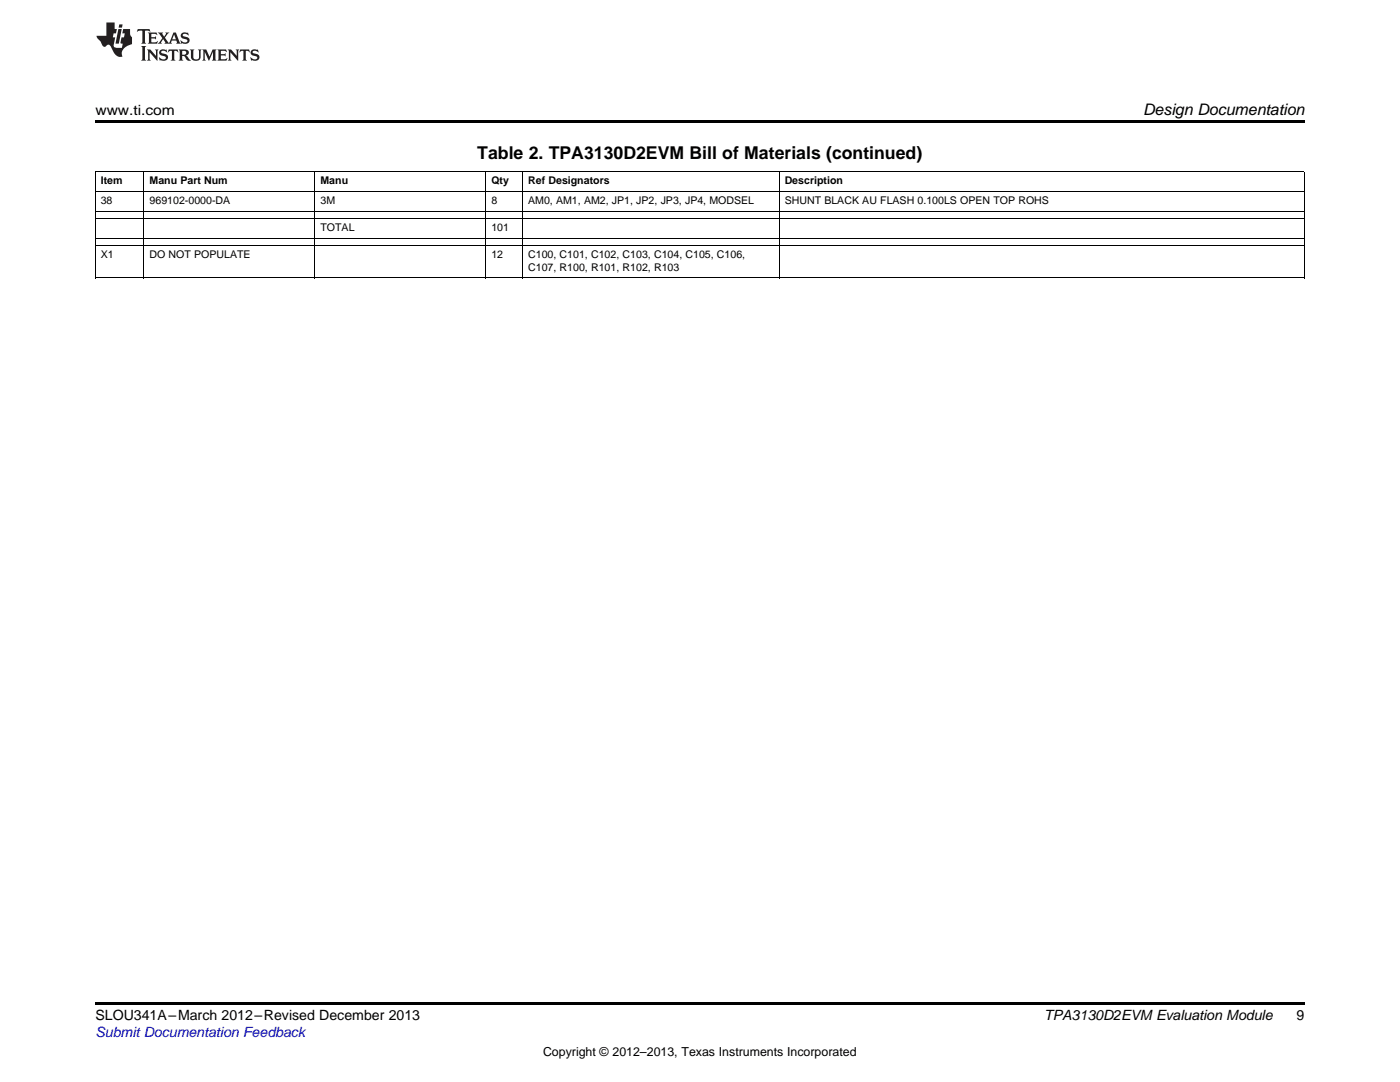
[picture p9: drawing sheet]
<svg xmlns="http://www.w3.org/2000/svg" width="279mm" height="216mm" viewBox="0 0 279 216" stroke-linecap="round" stroke-linejoin="round" font-family="sans-serif">
<g fill="#000">
<path d="M19 24h241.3v.6h-241.3zM19 47.6h.2v1.5h-.2zM19 42.2h.2v1.4h-.2zM28.7 47.6h.1v1.5h-.1zM28.7 42.2h.1v1.4h-.1zM62.8 47.6h.1v1.5h-.1zM62.8 42.2h.1v1.4h-.1zM96.9 47.6h.1v1.5h-.1zM96.9 42.2h.1v1.4h-.1zM104.2 47.6h.2v1.5h-.2zM104.2 42.2h.2v1.4h-.2zM155.4 47.6h.1v1.5h-.1z"/>
<path d="M155.4 42.2h.1v1.4h-.1zM260.2 47.6h.1v1.5h-.1zM260.2 42.2h.1v1.4h-.1zM19 200h241.3v.6h-241.3z"/>
</g>
<g fill="none" stroke="#000" stroke-width=".2">
<path d="M19 38.2h241.3M19 34.2h241.3M19.1 34.3v7.9M28.7 34.3v7.9M62.8 34.3v7.9M97 34.3v7.9M104.3 34.3v7.9M155.5 34.3v7.9M260.3 34.3v7.9M19 55.4h241.3M19 49h241.3M19 47.5h241.3"/>
<path d="M19 43.6h241.3M19 42.1h241.3M19.1 43.6v4M19.1 49.1v6.4M28.7 43.6v4M28.7 49.1v6.4M62.8 43.6v4M62.8 49.1v6.4M97 43.6v4M97 49.1v6.4M104.3 43.6v4M104.3 49.1v6.4"/>
<path d="M155.5 43.6v4M155.5 49.1v6.4M260.3 43.6v4M260.3 49.1v6.4"/>
</g>
<g fill="#231f20">
<path d="M27.5 5.8l-.1 .6 .4-.3h.6v.2v2.1l-.2 .3h1l-.3-.3v-2.1l.1-.2h.5l.5 .3-.2-.6zM29.5 6.5l.2 .4v1.5l-.2 .3h1.8l.2-.5a1.04 1.04 0 0 1-1.3 .1v-.6h.6l.3 .2v-.7l-.3 .2h-.6v-.6h.8l.4 .2-.2-.5zM31.5 6.5l.9 1.1-.9 1.1h.8l-.2-.2 .5-.7 .4 .7-.2 .2h1.5l-.1-.2 .1-.4h.9l.1 .4-.2 .2h1l-.3-.3-.7-1.9h-.5l-.9 2.1-.8-1.1 .9-1h-.8l.1 .3-.3 .5-.4-.6 .2-.2zM34.7 6.9l.4 .9h-.7zM36.3 6.6a.63 .63 0 0 0-.2 .7 .63 .63 0 0 0 .6 .4l.6 .2 .1 .2a.75 .75 0 0 1-.7 .4 .75 .75 0 0 1-.6-.5l.1 .7 .1-.1a1.11 1.11 0 0 0 1.5-.5 1.13 1.13 0 0 0-1.2-.9l-.1-.3a1.04 1.04 0 0 1 1.2 .2l-.2-.6-.1 .1-.5-.1zM28.2 9.2l.2 .3v2.2l-.2 .4h1l-.3-.4v-2.2l.3-.3zM29.3 9.9l.3 .3v1.5l-.3 .4h.8l-.2-.4v-1.3l1.5 1.7v-1.9l.2-.3h-.7l.2 .3v.9l-1.1-1.2zM32 10a.62 .62 0 0 0-.2 .7 .62 .62 0 0 0 .6 .4l.6 .2 .1 .2a.76 .76 0 0 1-.7 .4 .76 .76 0 0 1-.6-.5l.1 .7 .1-.1a1.11 1.11 0 0 0 1.5-.6 1.13 1.13 0 0 0-1.2-.8l-.1-.3a1.04 1.04 0 0 1 1.2 .1l-.2-.5-.1 .1-.5-.2zM33.7 9.9l-.2 .6a.61 .61 0 0 1 .8-.3v1.5l-.2 .4h.9l-.2-.4v-1.5a.63 .63 0 0 1 .8 .3l-.2-.6zM35.6 9.9l.3 .3v1.5l-.3 .4h1l-.2-.2v-.7l.5 .2a.76 .76 0 0 0 1.2 .6l-1-.9a.58 .58 0 0 0 .6-.6 .58 .58 0 0 0-.5-.6zM36.4 10.2l.1-.1a.45 .45 0 0 1 .5 .1 .45 .45 0 0 1 .1 .5l-.7 .2zM37.9 9.9l.2 .2a2.17 2.17 0 0 0 .3 1.9 .99 .99 0 0 0 1.6-.7v-1.1l.2-.3h-.7l.2 .2a1.92 1.92 0 0 1-.2 1.7 .6 .6 0 0 1-.9-.5v-1.1l.2-.3zM40.4 9.9l.2 .3v1.5l-.2 .4h.7l-.2-.4v-1.4l.8 1.8 .8-1.8v1.4l-.2 .4h.9l-.2-.4v-1.5l.2-.3h-.8l-.6 1.4-.6-1.4zM43.4 9.9l.2 .3v1.5l-.2 .4h1.8l.2-.6a1.04 1.04 0 0 1-1.3 .2v-.6h.5l.4 .1v-.6l-.4 .2h-.5v-.6h.8l.3 .2-.1-.5zM45.5 9.9l.2 .3v1.5l-.2 .4h.7l-.2-.4v-1.3l1.5 1.7v-1.9l.2-.3h-.7l.2 .3v.9l-1.1-1.2zM47.9 9.9l-.1 .6a.61 .61 0 0 1 .8-.3v1.5l-.3 .4h1l-.3-.4 .1-1.5a.63 .63 0 0 1 .7 .3l-.1-.6zM50.2 10a.62 .62 0 0 0-.2 .7 .62 .62 0 0 0 .6 .4l.6 .2 .2 .2a.76 .76 0 0 1-.8 .4 .76 .76 0 0 1-.6-.5l.1 .7 .2-.1a1.11 1.11 0 0 0 1.5-.6 1.13 1.13 0 0 0-1.3-.8l-.1-.3a1.04 1.04 0 0 1 1.2 .1l-.1-.5-.2 .1-.5-.2z"/>
<path d="M21.2 4.5v2.6h-1.9l.1 .4 .7 .9a.91 .91 0 0 0 1 .9 .56 .56 0 0 1 .5-.4 .56 .56 0 0 1 .5 .3l.4 .8a1.53 1.53 0 0 0 1.9 1.3 1.54 1.54 0 0 1 1-2.1l.9-.4v-1.4a1.52 1.52 0 0 1-.3-1.6h-1.4l-.2 .9h.5l-.2 .8h-.4l-.2 .9v.2l.4 .1-.2 .9a1.93 1.93 0 0 1-1.6-.3l.3-1.8h-.5l.2-.8h.4l.2-.9h-.4v-1.3zM23.6 5.8l-.6 2.9h.7l.6-2.9zM23.8 4.9l-.1 .6h.6l.2-.6z"/>
</g>
<text font-size="3.5" x="95.2" y="31.8">Table 2. TPA3130D2EVM Bill of Materials (continued)</text>
<text font-size="3.2" x="228.1" y="23">Design Documentation</text>
<g font-size="2.8">
<text x="19" y="23">www.ti.com</text>
<text x="19" y="203.6">SLOU341A–March 2012–Revised December 2013</text>
<text x="208.4" y="203.6">TPA3130D2EVM Evaluation Module</text>
<text x="258.8" y="203.5">9</text>
</g>
<text font-size="2.8" fill="#00f" x="19" y="206.9">Submit Documentation Feedback</text>
<text font-size="2.5" x="108.4" y="210.7">Copyright © 2012–2013, Texas Instruments Incorporated</text>
<g font-size="2.1">
<text x="20.1" y="36.7">Item</text>
<text x="20.1" y="40.7">38</text>
<text x="29.8" y="36.7">Manu Part Num</text>
<text x="29.8" y="40.7">969102-0000-DA</text>
<text x="64" y="36.7">Manu</text>
<text x="64" y="40.7">3M</text>
<text x="98.1" y="36.7">Qty</text>
<text x="98.1" y="40.7">8</text>
<text x="105.4" y="36.7">Ref Designators</text>
<text x="105.4" y="40.7">AM0, AM1, AM2, JP1, JP2, JP3, JP4, MODSEL</text>
<text x="156.6" y="36.7">Description</text>
<text x="156.6" y="40.7">SHUNT BLACK AU FLASH 0.100LS OPEN TOP ROHS</text>
<text x="64" y="46.1">TOTAL</text>
<text x="98.1" y="46.1">101</text>
<text x="20.1" y="51.5">X1</text>
<text x="29.8" y="51.5">DO NOT POPULATE</text>
<text x="98.1" y="51.5">12</text>
<text x="105.4" y="51.5">C100, C101, C102, C103, C104, C105, C106,</text>
<text x="105.4" y="54">C107, R100, R101, R102, R103</text>
</g>
</svg>
